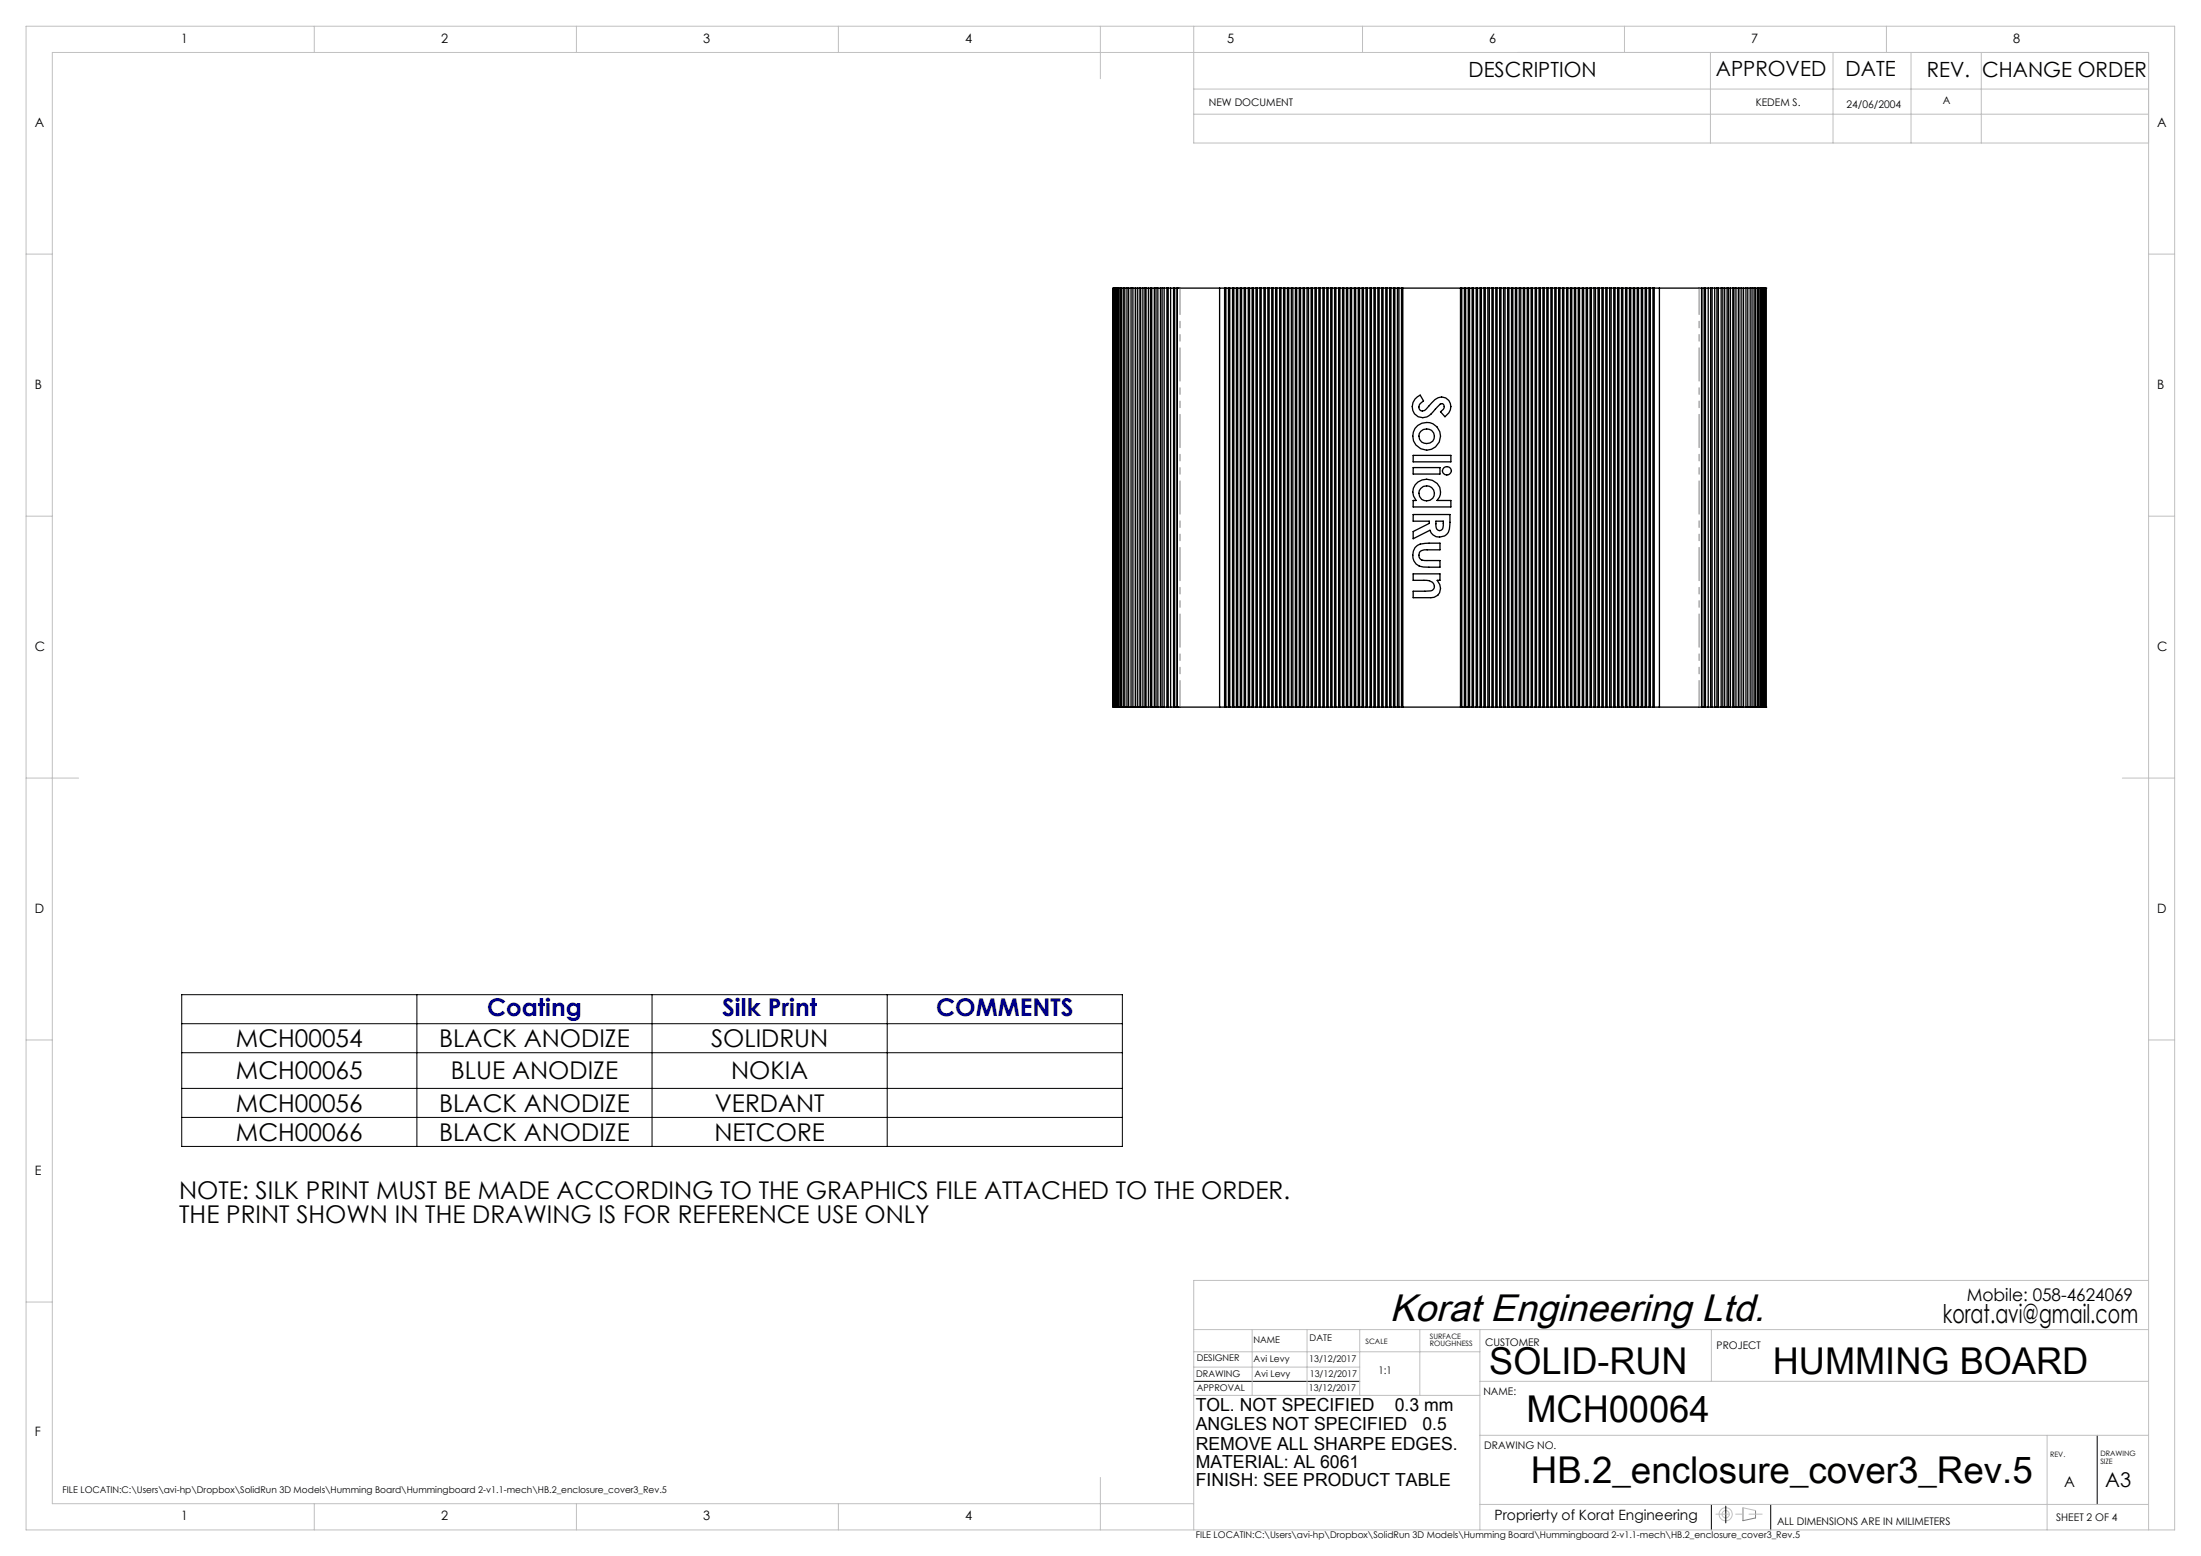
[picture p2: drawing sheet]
<svg xmlns="http://www.w3.org/2000/svg" width="420mm" height="297mm" viewBox="0 0 420 297" stroke-linecap="round" stroke-linejoin="round" font-family="sans-serif">
<g fill="none" stroke="#c0c0c0" stroke-width=".19">
<path d="M5 5h410v287h-410zM60 5v5M110 5v5M160 5v5M210 5v10M227.8 5v22.3h182.2M227.8 17h182.2M260 5v5M310 5v5M326.4 10v17.3M349.8 10v17.3M360 5v5"/>
<path d="M364.7 10v17.3M378.1 10v17.3M227.8 21.8h182.2M5 48.5h5M410 48.5h5M5 98.5h5M410 98.5h5M5 148.5h10M405 148.5h10M5 198.5h5M410 198.5h5M5 248.5h5"/>
<path d="M227.8 253.8h182.2M227.8 258h54.6M238.9 253.8v12.5M249.4 253.8v12.5M259.5 253.8v12.5M270.9 253.8v12.5M282.4 253.8v38.2M326.6 253.8v9.9M410 244.4h-182.2v47.6M227.8 260.9h31.7M227.8 266.3h54.6M282.4 263.7h127.6"/>
<path d="M282.4 274h127.6M390.6 274v18M60 287v5M110 287v5M160 287v5M210 282v10M227.8 287h-217.8v-277h400v282M282.4 287.2h127.6M332.6 287.8l2.4 .5"/>
<circle cx="329.3" cy="289" r="1.24"/>
<circle cx="329.3" cy="289" r=".69"/>
</g>
<g fill="none" stroke="#000" stroke-width=".19">
<path d="M34.7 189.9h179.5v28.9h-179.5zM34.7 195.4h179.5M79.6 189.9v28.9M124.4 189.9v28.9M169.3 189.9v28.9M34.7 200.9h179.5M34.7 207.7h179.5M34.7 213.3h179.5M227.8 263.7h31.7M400.2 274v13.2M326.6 287.2v4.8M329.3 287.5v3.2"/>
<path d="M337.9 287.2v4.8"/>
</g>
<path d="M332.6 287.8v2.5l2.4-.6v-1.4" fill="none" stroke="#808080" stroke-width=".19"/>
<path d="M327.4 289h8.9" fill="none" stroke="#c0c0c0" stroke-width=".19" stroke-dasharray="15.2 1.3 1.3 1.3" stroke-dashoffset="12.7"/>
<g fill="none" stroke="#000" stroke-width=".25">
<path d="M212.4 55v80M212.4 55h.2M212.5 55v80zM212.6 55h.1M212.6 55v80M212.7 55h.2M212.7 55v80M212.9 55h.1M212.9 55v80M213 55h.3M213 55v80M213.3 55h.2"/>
<path d="M213.3 55v80M213.5 55h.2M213.5 55v80M213.7 55h.3M213.7 55v80M214 55h.3M214 55v80M214.3 55h.3M214.3 55v80M214.6 55h.5M214.6 55v80M215.1 55h.3"/>
<path d="M215.1 55v80M215.4 55h.4M215.4 55v80M215.8 55h.4M215.8 55v80M216.2 55h.5M216.2 55v80M216.6 55v80M216.7 55h.4M216.7 55v80M217.1 55h.6M217.1 55v80"/>
<path d="M217.5 55v80M217.7 55h.4M217.7 55v80M218.1 55h.6M218.1 55v80M218.5 55v80M218.7 55h.4M218.7 55v80M219.1 55h.7M219.1 55v80M219.5 55v80M219.8 55h.5"/>
<path d="M219.8 55v80M220.3 55h.6M220.3 55v80M220.6 55v80M220.9 55h.5M220.9 55v80M221.4 55h.7M221.4 55v80M221.8 55v80M222.1 55h.6M222.1 55v80M222.7 55h.7"/>
<path d="M222.7 55v80M222.9 55v80M223.4 55h.5M223.4 55v80M223.9 55h.7M223.9 55v80M224.2 55v80M224.6 55h8.1M224.6 55h.1M224.6 55v80M232.7 55h84M232.7 55v80"/>
<path d="M233.7 55v80M233.9 55v80M234.4 55v80M234.7 55v80M235.2 55v80M235.4 55v80M235.9 55v80M236.2 55v80M236.7 55v80M236.9 55v80M237.4 55v80M237.7 55v80"/>
<path d="M238.2 55v80M238.4 55v80M238.9 55v80M239.2 55v80M239.7 55v80M239.9 55v80M240.4 55v80M240.7 55v80M241.2 55v80M241.4 55v80M241.9 55v80M242.2 55v80"/>
<path d="M242.7 55v80M242.9 55v80M243.4 55v80M243.7 55v80M244.2 55v80M244.4 55v80M244.9 55v80M245.2 55v80M245.7 55v80M245.9 55v80M246.4 55v80M246.7 55v80"/>
<path d="M247.2 55v80M247.4 55v80M247.9 55v80M248.2 55v80M248.7 55v80M248.9 55v80M249.4 55v80M249.7 55v80M250.2 55v80M250.4 55v80M250.9 55v80M251.2 55v80"/>
<path d="M251.7 55v80M251.9 55v80M252.4 55v80M252.7 55v80M253.2 55v80M253.4 55v80M253.9 55v80M254.2 55v80M254.7 55v80M254.9 55v80M255.4 55v80M255.7 55v80"/>
<path d="M256.2 55v80M256.4 55v80M256.9 55v80M257.2 55v80M257.7 55v80M257.9 55v80M258.4 55v80M258.7 55v80M259.2 55v80M259.4 55v80M259.9 55v80M260.2 55v80"/>
<path d="M260.7 55v80M260.9 55v80M261.4 55v80M261.7 55v80M262.2 55v80M262.4 55v80M262.9 55v80M263.2 55v80M263.7 55v80M263.9 55v80M264.4 55v80M264.7 55v80"/>
<path d="M265.2 55v80M265.4 55v80M265.9 55v80M266.2 55v80M266.7 55v80M266.9 55v80M267.4 55v80M267.7 55v80M278.7 55v80M278.9 55v80M279.4 55v80M279.7 55v80"/>
<path d="M280.2 55v80M280.4 55v80M280.9 55v80M281.2 55v80M281.7 55v80M281.9 55v80M282.4 55v80M282.7 55v80M283.2 55v80M283.4 55v80M283.9 55v80M284.2 55v80"/>
<path d="M284.7 55v80M284.9 55v80M285.4 55v80M285.7 55v80M286.2 55v80M286.4 55v80M286.9 55v80M287.2 55v80M287.7 55v80M287.9 55v80M288.4 55v80M288.7 55v80"/>
<path d="M289.2 55v80M289.4 55v80M289.9 55v80M290.2 55v80M290.7 55v80M290.9 55v80M291.4 55v80M291.7 55v80M292.2 55v80M292.4 55v80M292.9 55v80M293.2 55v80"/>
<path d="M293.7 55v80M293.9 55v80M294.4 55v80M294.7 55v80M295.2 55v80M295.4 55v80M295.9 55v80M296.2 55v80M296.7 55v80M296.9 55v80M297.4 55v80M297.7 55v80"/>
<path d="M298.2 55v80M298.4 55v80M298.9 55v80M299.2 55v80M299.7 55v80M299.9 55v80M300.4 55v80M300.7 55v80M301.2 55v80M301.4 55v80M301.9 55v80M302.2 55v80"/>
<path d="M302.7 55v80M302.9 55v80M303.4 55v80M303.7 55v80M304.2 55v80M304.4 55v80M304.9 55v80M305.2 55v80M305.7 55v80M305.9 55v80M306.4 55v80M306.7 55v80"/>
<path d="M307.2 55v80M307.4 55v80M307.9 55v80M308.2 55v80M308.7 55v80M308.9 55v80M309.4 55v80M309.7 55v80M310.2 55v80M310.4 55v80M310.9 55v80M311.2 55v80"/>
<path d="M311.7 55v80M311.9 55v80M312.4 55v80M312.7 55v80M313.2 55v80M313.4 55v80M313.9 55v80M314.2 55v80M314.7 55v80M314.9 55v80M315.4 55v80M315.7 55v80"/>
<path d="M316.7 55h8M316.7 55v80M324.7 55h.7M324.7 55v80M325.2 55v80M325.4 55h.6M325.4 55v80M326 55h.7M326 55v80M326.4 55v80M326.7 55h.5M326.7 55v80"/>
<path d="M327.2 55h.7M327.2 55v80M327.6 55v80M327.9 55h.5M327.9 55v80M328.4 55h.7M328.4 55v80M328.8 55v80M329.1 55h.5M329.1 55v80M329.6 55h.6M329.6 55v80"/>
<path d="M329.8 55v80M330.2 55h.5M330.2 55v80M330.7 55h.6M330.7 55v80M330.9 55v80M331.3 55h.4M331.3 55v80M331.7 55h.5M331.7 55v80M331.8 55v80M332.2 55h.5"/>
<path d="M332.2 55v80M332.7 55h.5M332.7 55v80M333.2 55h.3M333.2 55v80M333.5 55h.5M333.5 55v80M334 55h.3M334 55v80M334.3 55h.4M334.3 55v80M334.7 55h.3"/>
<path d="M334.7 55v80M335 55h.4M335 55v80M335.4 55h.2M335.4 55v80M335.6 55h.3M335.6 55v80M335.9 55h.2M335.9 55v80M336.1 55h.2M336.1 55v80M336.3 55h.2"/>
<path d="M336.3 55v80M336.5 55h.1M336.5 55v80M336.6 55h.1M336.6 55v80M336.7 55h.1M336.7 55v80M336.8 55h.1M336.8 55v80M336.9 55h.1M336.9 55v80M270 76.2l1-.8 .6 1.1-.6 .5a.79 .79 0 0 0 0 1.3 .79 .79 0 0 0 1.2-.2l.4-.6a3.5 3.5 0 0 1 2.5-1.7 1.88 1.88 0 0 1 1.4 3l-.8 .7-.8-.9 .5-.5a.58 .58 0 0 0 .2-.8 .58 .58 0 0 0-.8-.2l-1.3 1.5a2.14 2.14 0 0 1-3.2 .8 2.14 2.14 0 0 1-.3-3.2z"/>
<path d="M269.7 98.2h7a8.8 8.8 0 0 1-.3 3.4 1.97 1.97 0 0 1-1.9 .9 1.97 1.97 0 0 1-1.6-1.3l-3.2 1.6v-1.3l3-1.6v-.4h-3zM269.7 89.2h5.1v1.3h-5.1zM269.7 86.9h7.2v1.3h-7.2zM270.6 92a2.65 2.65 0 0 1 2.9-.2 2.65 2.65 0 0 1 1.3 2.6l-.6 1.1h2.7v1.3h-7.2v-1.3h.5a2.36 2.36 0 0 1 .4-3.5zM274 99.5h1.4v.4a1.22 1.22 0 0 1-.5 1.3h-.4a1.01 1.01 0 0 1-.5-1.2zM269.7 109.5h5.1v1.3h-.6a1.86 1.86 0 0 1 .6 2.1 1.86 1.86 0 0 1-1.8 1.2h-3.3v-1.2l2.8-.1a.98 .98 0 0 0 1.2-.6v-.3a1.31 1.31 0 0 0-1.5-1.1h-2.5zM270 104.5a2.97 2.97 0 0 1 2.7-.8h2.1v1.2h-2.5a1.14 1.14 0 0 0-1.3 .4 1.14 1.14 0 0 0-.1 1.3 1.33 1.33 0 0 0 1.4 .4h2.5v1.3h-2.1a2.47 2.47 0 0 1-3.1-1.8l.1-1.3zM212.4 135h.2M212.6 135h.1M212.7 135h.2M212.9 135h.1M213 135h.3"/>
<path d="M213.3 135h.2M213.5 135h.2M213.7 135h.3M214 135h.3M214.3 135h.3M214.6 135h.5M215.1 135h.3M215.4 135h.4M215.8 135h.4M216.2 135h.5M216.7 135h.4M217.1 135h.6"/>
<path d="M217.7 135h.4M218.1 135h.6M218.7 135h.4M219.1 135h.7M219.8 135h.5M220.3 135h.6M220.9 135h.5M221.4 135h.7M222.1 135h.6M222.7 135h.7M223.4 135h.5M223.9 135h.7"/>
<path d="M224.6 135h8.1M224.6 135h.1M232.7 135h84M316.7 135h8M324.7 135h.7M325.4 135h.6M326 135h.7M326.7 135h.5M327.2 135h.7M327.9 135h.5M328.4 135h.7M329.1 135h.5"/>
<path d="M329.6 135h.6M330.2 135h.5M330.7 135h.6M331.3 135h.4M331.7 135h.5M332.2 135h.5M332.7 135h.5M333.2 135h.3M333.5 135h.5M334 135h.3M334.3 135h.4M334.7 135h.3"/>
<path d="M335 135h.4M335.4 135h.2M335.6 135h.3M335.9 135h.2M336.1 135h.2M336.3 135h.2M336.5 135h.1M336.6 135h.1M336.7 135h.1M336.8 135h.1M336.9 135h.1"/>
<circle cx="272.2" cy="83.3" r="1.46"/>
<circle cx="272.2" cy="94.2" r="1.47"/>
<circle cx="272.2" cy="83.3" r="2.65"/>
<circle cx="276.1" cy="89.9" r=".83"/>
</g>
<path d="M225.2 55v80M324.2 135v-80" fill="none" stroke="#808080" stroke-width=".19" stroke-dasharray="6.3 1.3 1.3 1.3 1.3 1.3" stroke-dashoffset="1.3"/>
<text font-size="7.3" x="265.2" y="252.2">Korat Engineering Ltd.</text>
<g font-size="7.1">
<text x="284.2" y="262.2">SOLID-RUN</text>
<text x="338.3" y="262.2">HUMMING BOARD</text>
<text x="291.3" y="271.5">MCH00064</text>
<text x="292.1" y="283">HB.2_enclosure_cover3_Rev.5</text>
</g>
<text font-size="4.9" x="370.8" y="252.6">korat.avi@gmail.com</text>
<text font-size="4.7" fill="#0000a0" x="92.9" y="193.9">Coating</text>
<g font-size="4.7" fill="#000080">
<text x="137.8" y="193.9">Silk Print</text>
<text x="178.6" y="193.9">COMMENTS</text>
</g>
<g font-size="4.7">
<text x="45" y="199.8">MCH00054</text>
<text x="83.8" y="199.8">BLACK ANODIZE</text>
<text x="135.7" y="199.8">SOLIDRUN</text>
<text x="45" y="206">MCH00065</text>
<text x="86" y="206">BLUE ANODIZE</text>
<text x="139.5" y="206">NOKIA</text>
<text x="45" y="212.2">MCH00056</text>
<text x="83.8" y="212.2">BLACK ANODIZE</text>
<text x="136.4" y="212.2">VERDANT</text>
<text x="45" y="217.7">MCH00066</text>
<text x="83.8" y="217.7">BLACK ANODIZE</text>
<text x="136.3" y="217.7">NETCORE</text>
<text x="34.2" y="228.9">NOTE: SILK PRINT MUST BE MADE ACCORDING TO THE GRAPHICS FILE ATTACHED TO THE ORDER.</text>
<text x="34.2" y="233.4">THE PRINT SHOWN IN THE DRAWING IS FOR REFERENCE USE ONLY</text>
</g>
<g font-size="4">
<text x="280.2" y="14.8">DESCRIPTION</text>
<text x="327.4" y="14.6">APPROVED</text>
<text x="352.2" y="14.6">DATE</text>
<text x="367.7" y="14.6">REV.</text>
<text x="378.3" y="14.8">CHANGE ORDER</text>
</g>
<text font-size="3.9" x="401.7" y="283.8">A3</text>
<g font-size="3.4">
<text x="228.2" y="269.3">TOL. NOT SPECIFIED</text>
<text x="266.2" y="269.3">0.3 mm</text>
<text x="228.2" y="273">ANGLES NOT SPECIFIED</text>
<text x="271.5" y="273">0.5</text>
<text x="228.2" y="276.7">REMOVE ALL SHARPE EDGES.</text>
<text x="228.2" y="280.2">MATERIAL: AL 6061</text>
<text x="228.2" y="283.7">FINISH: SEE PRODUCT TABLE</text>
</g>
<text font-size="3.3" x="375.3" y="248.3">Mobile: 058-4624069</text>
<text font-size="2.8" x="393.9" y="283.8">A</text>
<text font-size="2.7" x="285.2" y="290.2">Proprierty of Korat Engineering</text>
<g font-size="2.5">
<text x="34.6" y="8.2">1</text>
<text x="84.2" y="8.2">2</text>
<text x="134.2" y="8.2">3</text>
<text x="184.2" y="8.2">4</text>
<text x="234.2" y="8.2">5</text>
<text x="284.2" y="8.2">6</text>
<text x="334.2" y="8.2">7</text>
<text x="384.2" y="8.2">8</text>
<text x="6.7" y="24.2">A</text>
<text x="411.7" y="24.2">A</text>
<text x="6.7" y="74.2">B</text>
<text x="411.7" y="74.2">B</text>
<text x="6.7" y="124.2">C</text>
<text x="411.7" y="124.2">C</text>
<text x="6.7" y="174.2">D</text>
<text x="411.7" y="174.2">D</text>
<text x="6.7" y="224.2">E</text>
<text x="6.7" y="274.2">F</text>
<text x="34.6" y="290.2">1</text>
<text x="84.2" y="290.2">2</text>
<text x="134.2" y="290.2">3</text>
<text x="184.2" y="290.2">4</text>
</g>
<g font-size="2">
<text x="230.7" y="20.3">NEW DOCUMENT</text>
<text x="335" y="20.2">KEDEM S.</text>
<text x="352.3" y="20.6">24/06/2004</text>
<text x="370.7" y="19.9">A</text>
<text x="283.4" y="256.9">CUSTOMER</text>
<text x="327.6" y="257.5">PROJECT</text>
<text x="263.1" y="262.3">1:1</text>
<text x="283.1" y="266.3">NAME:</text>
<text x="283.2" y="276.6">DRAWING NO.</text>
<text x="339.1" y="291">ALL DIMENSIONS ARE IN MILIMETERS</text>
<text x="392.4" y="290.3">SHEET 2 OF 4</text>
</g>
<g font-size="1.8">
<text x="239.2" y="256.3">NAME</text>
<text x="249.9" y="256.1">DATE</text>
<text x="228.3" y="262.8">DRAWING</text>
<text x="228.4" y="259.9">DESIGNER</text>
<text x="239.2" y="260">Avi Levy</text>
<text x="239.4" y="262.8">Avi Levy</text>
<text x="249.8" y="260.1">13/12/2017</text>
<text x="249.9" y="262.8">13/12/2017</text>
<text x="228.4" y="265.5">APPROVAL</text>
<text x="249.7" y="265.5">13/12/2017</text>
<text x="11.9" y="285.1">FILE LOCATIN:C:\Users\avi-hp\Dropbox\SolidRun 3D Models\Humming Board\Hummingboard 2-v1.1-mech\HB.2_enclosure_cover3_Rev.5</text>
<text x="228.2" y="293.5">FILE LOCATIN:C:\Users\avi-hp\Dropbox\SolidRun 3D Models\Humming Board\Hummingboard 2-v1.1-mech\HB.2_enclosure_cover3_Rev.5</text>
</g>
<g font-size="1.4">
<text x="260.6" y="256.5">SCALE</text>
<text x="272.8" y="255.5">SURFACE</text>
<text x="272.8" y="256.9">ROUGHNESS</text>
<text x="391.2" y="278.1">REV.</text>
<text x="400.8" y="278">DRAWING</text>
<text x="400.8" y="279.4">SIZE</text>
</g>
</svg>
